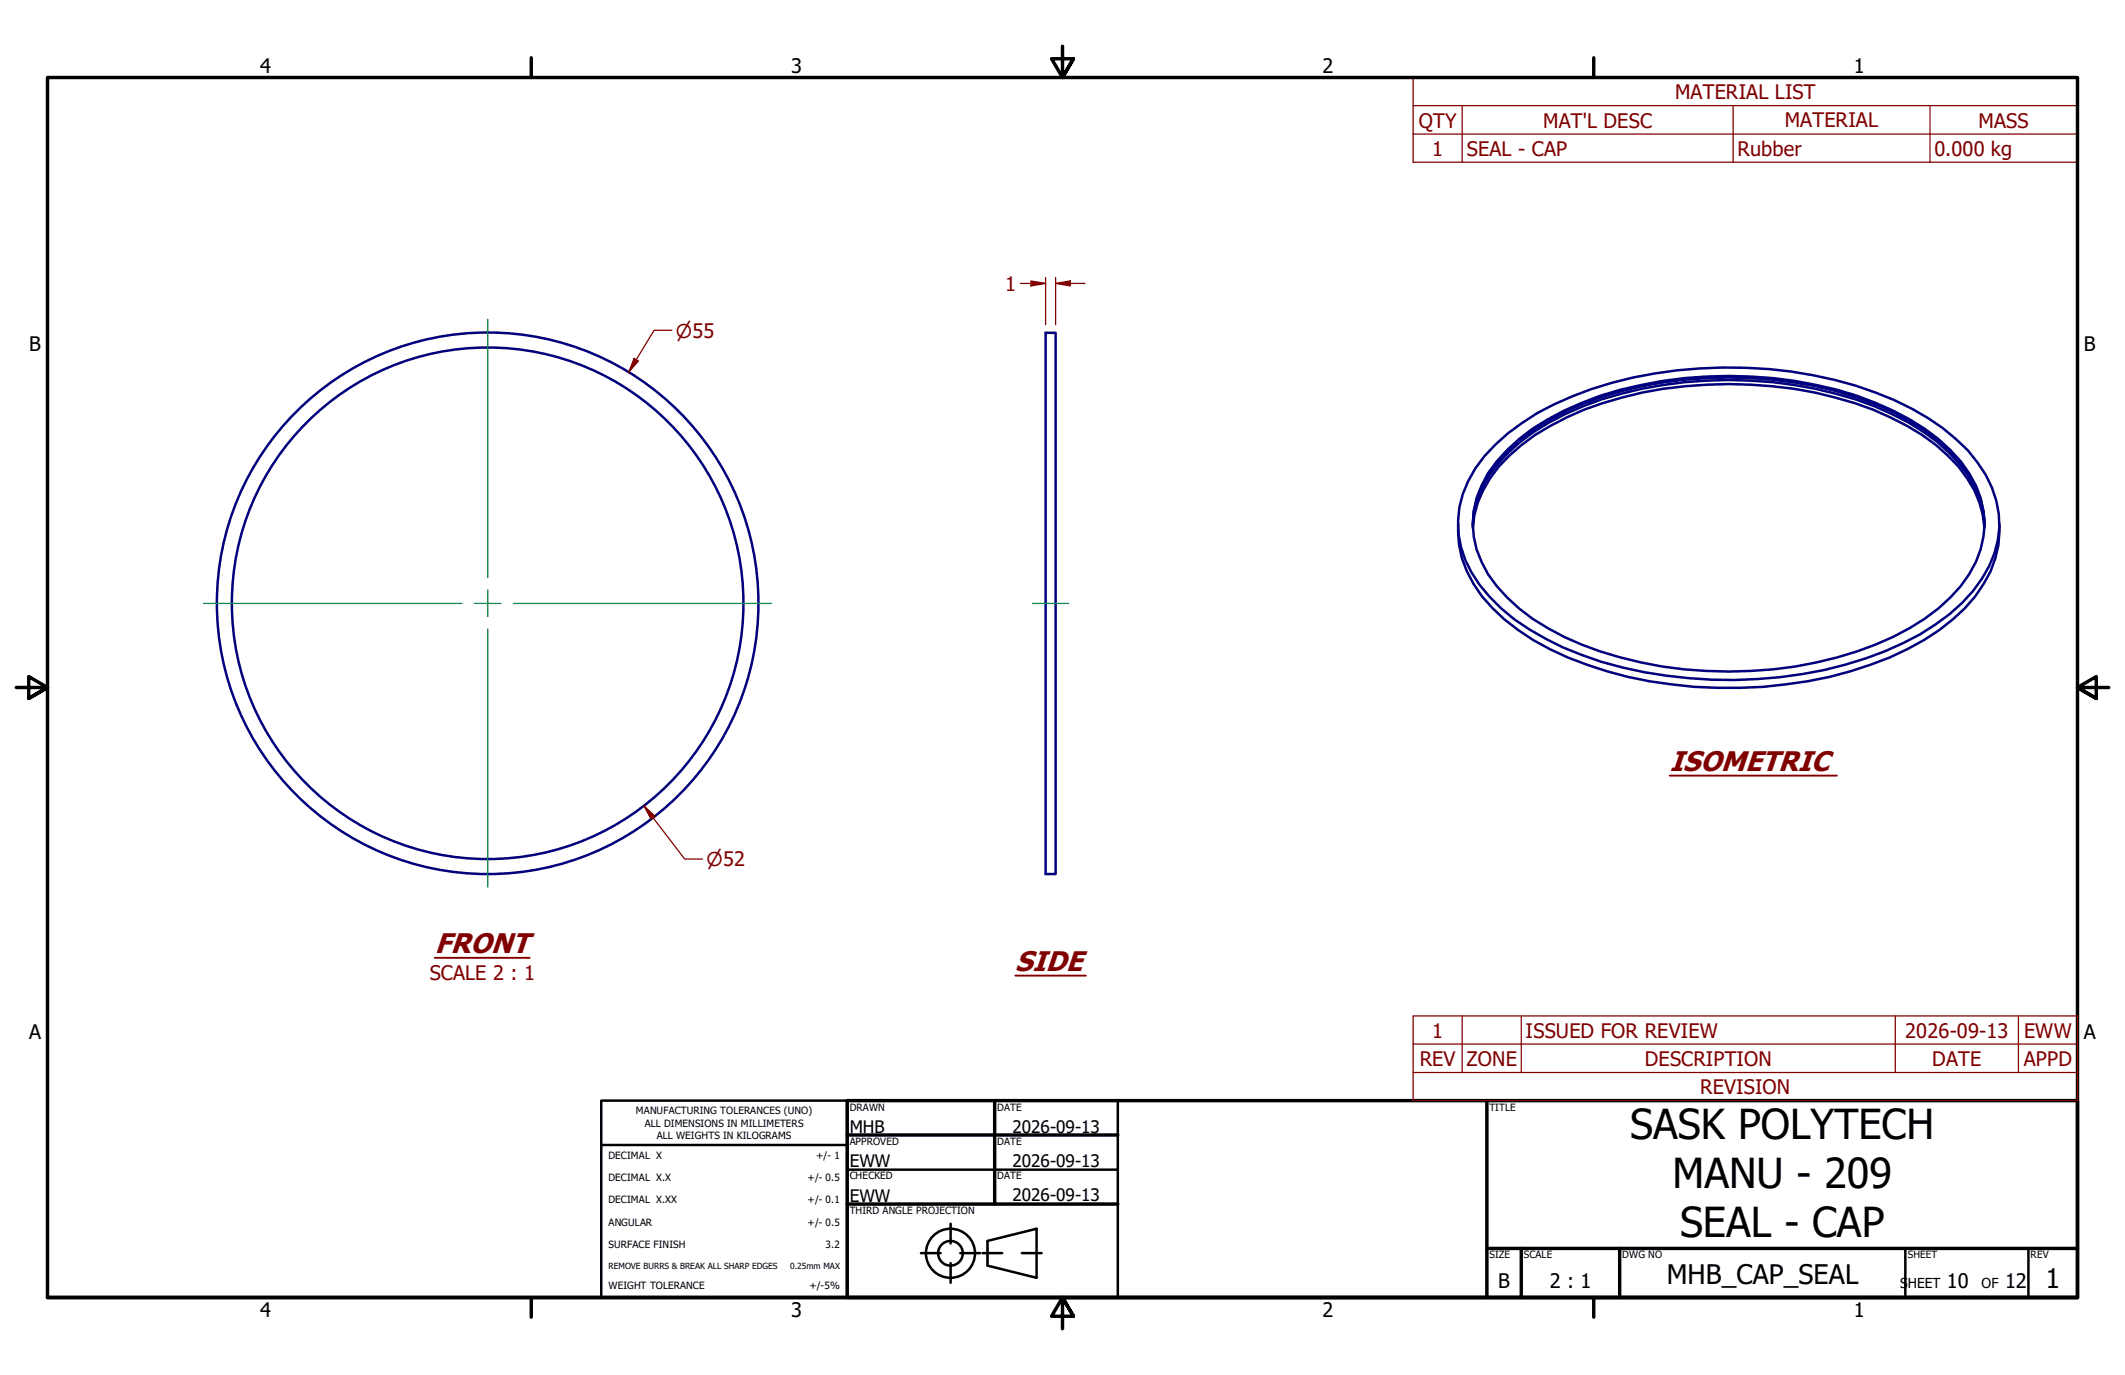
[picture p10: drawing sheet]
<svg xmlns="http://www.w3.org/2000/svg" width="432mm" height="279mm" viewBox="0 0 432 279" stroke-linecap="round" stroke-linejoin="round" font-family="sans-serif">
<!-- layer: Symbol (EDDT) -->
<path d="M339.3 157.6h34M88.3 194.6h19.3M206.3 198.2h14.4" fill="none" stroke="#800000" stroke-width=".38"/>
<!-- layer: Visible (EDDT) -->
<g fill="none" stroke="#000080" stroke-width=".51">
<path d="M212.5 67.6h2v110h-2zM303.8 90.4a49.7 49.7 0 0 1 19.6-11.3 90.2 90.2 0 0 1 57.7 .7 48.7 48.7 0 0 1 18.8 11.7 23.7 23.7 0 0 1 6.2 12.9 20.9 20.9 0 0 1-5.2 15.7 45.5 45.5 0 0 1-17.9 12.2 89.2 89.2 0 0 1-48.9 4.3 66.4 66.4 0 0 1-26.4-10.7 31.9 31.9 0 0 1-9.9-12.1 19.6 19.6 0 0 1 2-18.6l1.8-2.5zM306.3 91.4a42.1 42.1 0 0 1 15.1-9.5 82.6 82.6 0 0 1 38.9-5.1 70.3 70.3 0 0 1 27.7 8.4 32.1 32.1 0 0 1 13.5 13.5 19 19 0 0 1-3.1 20.4 42.2 42.2 0 0 1-17.3 11.9 84.1 84.1 0 0 1-59.7 0 41.4 41.4 0 0 1-17.2-11.9 19 19 0 0 1-4.2-17.9 22.9 22.9 0 0 1 6.3-9.8zM296.3 106.4a21.2 21.2 0 0 0 4.8 14.8 44.3 44.3 0 0 0 17.5 12.4 86.6 86.6 0 0 0 39.7 6 78.6 78.6 0 0 0 29.3-7.7 40.9 40.9 0 0 0 13.8-10.7 21.7 21.7 0 0 0 4.9-14.8M299.3 106.8a21.4 21.4 0 0 1 7.2-14.8 49.6 49.6 0 0 1 18.9-10.8 85.7 85.7 0 0 1 55.5 1.3 42.4 42.4 0 0 1 17.2 11.8 20.8 20.8 0 0 1 5.2 12.5M299.3 107.3a22.2 22.2 0 0 1 7.4-14.7 50.5 50.5 0 0 1 19-10.7 85.8 85.8 0 0 1 54.9 1.3 48.2 48.2 0 0 1 15.2 9.4 21.5 21.5 0 0 1 7.4 14.7M299.3 106.6a21.5 21.5 0 0 1 7-15 45.4 45.4 0 0 1 15.2-9.5 85 85 0 0 1 47.5-3.6 60.2 60.2 0 0 1 24.8 10.9 26 26 0 0 1 8.7 12l.5 2.5 .3 2.7"/>
<circle cx="99.1" cy="122.6" r="52"/>
<circle cx="99.1" cy="122.6" r="55"/>
</g>
<!-- layer: Symbol (EDDT) -->
<path d="M287.1 21.5v-5.8h135v5.8M287.1 21.5h135v5.7M287.1 21.5v11.5h135v-5.8M287.1 27.2h135M297.1 21.5v11.5M352.2 21.5v11.5M392.2 21.5v11.5" fill="none" stroke="#800000" stroke-width=".25"/>
<!-- layer: Title (EDDT) -->
<g fill="none" stroke="#000" stroke-width=".51">
<path d="M122.2 223.6h49.9v40.1h-49.9zM122.2 232.7h49.9M172.1 237.7h55M227.1 223.6v40.1M187.1 254.6h4M193.2 248.7v4M193.2 256.7v4M195.1 254.6h4M199.6 254.6h4M200.7 252.2l9.9-2.5v10l-9.9-2.5zM207.6 254.6h4M387.2 253.7v10"/>
<path d="M412.2 253.7v10"/>
<circle cx="193.1" cy="254.7" r="5"/>
<circle cx="193.1" cy="254.7" r="2.51"/>
</g>
<!-- layer: Border (EDDT) -->
<g fill="none" stroke="#000" stroke-width=".7">
<path d="M107.9 11.7v4M215.9 9.4v6.3l-2.2-3.8h4.4l-2.2 3.8 2.2-3.8M323.8 11.7v4M3.3 139.7h6.4l-3.9-2.2v4.4l3.9-2.2-3.9 2.2M428.5 139.7h-6.4l3.9-2.2v4.4l-3.9-2.2 3.9 2.2M172.1 223.6h250v40.1h-250zM172.1 230.6h55M202.1 223.6v21.1M302.1 223.6v40.1M172.1 244.7h55M302.1 253.7h120M309.1 253.7v10"/>
<path d="M329.1 253.7v10M9.7 263.7v-248h412.4v248h-412.4h412.4M107.9 263.7v4M218.1 267.5l-2.2-3.8 2.2 3.8h-4.4l2.2-3.8v6.3M323.8 263.7v4"/>
</g>
<!-- layer: Dimension (EDDT) -->
<path d="M129.3 73.1l-1.5 2.5" fill="none" stroke="#800000" stroke-width=".25"/>
<path d="M128.8 72.8l.9 .5-1.9 2.3z" fill="#800000"/>
<path d="M128.8 72.8l.9 .5-1.9 2.3zM136.5 67.1h-3.6l-3.6 6M130.9 163.8l1.8 2.4" fill="none" stroke="#800000" stroke-width=".25"/>
<path d="M130.9 163.8l2.2 2.1-.8 .5z" fill="#800000"/>
<path d="M209.5 57.6h3M130.9 163.8l2.2 2.1-.8 .5zM132.7 166.2l6.4 8.4h3.6" fill="none" stroke="#800000" stroke-width=".25"/>
<path d="M209.5 57.1l3 .5-3 .5z" fill="#800000"/>
<path d="M209.5 57.1l3 .5-3 .5zM214.5 57.6h3" fill="none" stroke="#800000" stroke-width=".25"/>
<path d="M214.5 57.6l3-.5v1z" fill="#800000"/>
<path d="M207.3 57.6h2.2M212.5 56.4v9.6M214.5 57.6l3-.5v1zM214.5 56.4v9.6M217.5 57.6h3" fill="none" stroke="#800000" stroke-width=".25"/>
<!-- layer: Symbol (EDDT) -->
<path d="M287.1 217.9v5.7h135v-5.7M287.1 212.2v5.7h135M297.1 206.4v11.5M309.1 206.4v11.5M385.1 206.4v11.5M410.1 206.4v11.5M422.1 212.2h-135v-5.8h135v11.5" fill="none" stroke="#800000" stroke-width=".25"/>
<!-- layer: Center Mark (EDDT) -->
<path d="M99.1 64.9v52.4M99.1 119.9v5.4M41.4 122.6h52.5M96.4 122.6h5.4M99.1 127.8v52.5M104.3 122.6h52.5" fill="none" stroke="#008040" stroke-width=".25"/>
<!-- layer: Centerline (EDDT) -->
<path d="M209.8 122.6h7.4" fill="none" stroke="#008040" stroke-width=".25"/>
<g font-size="8.4">
<text x="331.2" y="231.4">SASK POLYTECH</text>
<text x="339.9" y="241.4">MANU - 209</text>
<text x="341.4" y="251.3">SEAL - CAP</text>
</g>
<g font-size="5.8" fill="#800000">
<text x="339.3" y="156.7">ISOMETRIC</text>
<text x="88.3" y="193.7">FRONT</text>
<text x="206.3" y="197.4">SIDE</text>
</g>
<g font-size="5.5">
<text x="338.7" y="260.9">MHB_CAP_SEAL</text>
<text x="415.7" y="261.7">1</text>
</g>
<g font-size="4.1">
<text x="52.8" y="14.7">4</text>
<text x="160.8" y="14.7">3</text>
<text x="268.7" y="14.7">2</text>
<text x="376.7" y="14.7">1</text>
<text x="5.9" y="71.4">B</text>
<text x="423.4" y="71.4">B</text>
<text x="5.9" y="211.1">A</text>
<text x="423.4" y="211.1">A</text>
<text x="304.4" y="261.7">B</text>
<text x="314.9" y="261.7">2 : 1</text>
<text x="395.6" y="261.6">10</text>
<text x="407.4" y="261.6">12</text>
<text x="52.8" y="267.7">4</text>
<text x="160.8" y="267.7">3</text>
<text x="268.7" y="267.7">2</text>
<text x="376.7" y="267.7">1</text>
</g>
<g font-size="4.1" fill="#800000">
<text x="340.4" y="20.1">MATERIAL LIST</text>
<text x="288.3" y="25.9">QTY</text>
<text x="313.6" y="25.9">MAT'L DESC</text>
<text x="362.6" y="25.8">MATERIAL</text>
<text x="402" y="25.9">MASS</text>
<text x="291" y="31.6">1</text>
<text x="298.1" y="31.6">SEAL - CAP</text>
<text x="353.1" y="31.7">Rubber</text>
<text x="393.1" y="31.7">0.000 kg</text>
<text x="204.3" y="59.1">1</text>
<text x="87.3" y="199.1">SCALE 2 : 1</text>
<text x="291" y="210.8">1</text>
<text x="310" y="210.8">ISSUED FOR REVIEW</text>
<text x="387.2" y="210.8">2026-09-13</text>
<text x="411.3" y="210.8">EWW</text>
<text x="288.5" y="216.5">REV</text>
<text x="298" y="216.5">ZONE</text>
<text x="334.2" y="216.5">DESCRIPTION</text>
<text x="392.6" y="216.5">DATE</text>
<text x="411.2" y="216.5">APPD</text>
<text x="345.4" y="222.2">REVISION</text>
</g>
<g font-size="3.9" fill="#800000">
<text x="137.4" y="68.6">⌀55</text>
<text x="143.6" y="176">⌀52</text>
</g>
<g font-size="3.5">
<text x="172.7" y="230.1">MHB</text>
<text x="205.7" y="230.1">2026-09-13</text>
<text x="172.7" y="237.2">EWW</text>
<text x="205.7" y="237.1">2026-09-13</text>
<text x="172.7" y="244.2">EWW</text>
<text x="205.7" y="244.1">2026-09-13</text>
</g>
<g font-size="2.8">
<text x="386.1" y="261.6">S</text>
<text x="387.7" y="261.6">HEET</text>
<text x="402.7" y="261.6">OF</text>
</g>
<g font-size="2">
<text x="129.2" y="226.4">MANUFACTURING TOLERANCES (UNO)</text>
<text x="172.7" y="225.7">DRAWN</text>
<text x="202.6" y="225.7">DATE</text>
<text x="302.6" y="225.7">TITLE</text>
<text x="131" y="228.9">ALL DIMENSIONS IN MILLIMETERS</text>
<text x="133.5" y="231.4">ALL WEIGHTS IN KILOGRAMS</text>
<text x="172.7" y="232.7">APPROVED</text>
<text x="202.6" y="232.7">DATE</text>
<text x="123.6" y="235.5">DECIMAL X</text>
<text x="123.6" y="240">DECIMAL X.X</text>
<text x="165.9" y="235.5">+/- 1</text>
<text x="172.7" y="239.6">CHECKED</text>
<text x="202.6" y="239.6">DATE</text>
<text x="123.6" y="244.5">DECIMAL X.XX</text>
<text x="164.1" y="240">+/- 0.5</text>
<text x="164.1" y="244.5">+/- 0.1</text>
<text x="123.6" y="249">ANGULAR</text>
<text x="164.1" y="249.1">+/- 0.5</text>
<text x="172.7" y="246.7">THIRD ANGLE PROJECTION</text>
<text x="123.6" y="253.6">SURFACE FINISH</text>
<text x="167.8" y="253.7">3.2</text>
<text x="302.6" y="255.7">SIZE</text>
<text x="309.6" y="255.7">SCALE</text>
<text x="329.6" y="255.7">DWG NO</text>
<text x="387.7" y="255.7">SHEET</text>
<text x="412.6" y="255.7">REV</text>
<text x="123.6" y="261.9">WEIGHT TOLERANCE</text>
<text x="164.5" y="262">+/-5%</text>
</g>
<g font-size="1.7">
<text x="123.6" y="257.9">REMOVE BURRS &amp; BREAK ALL SHARP EDGES</text>
<text x="160.5" y="257.9">0.25mm MAX</text>
</g>
</svg>
